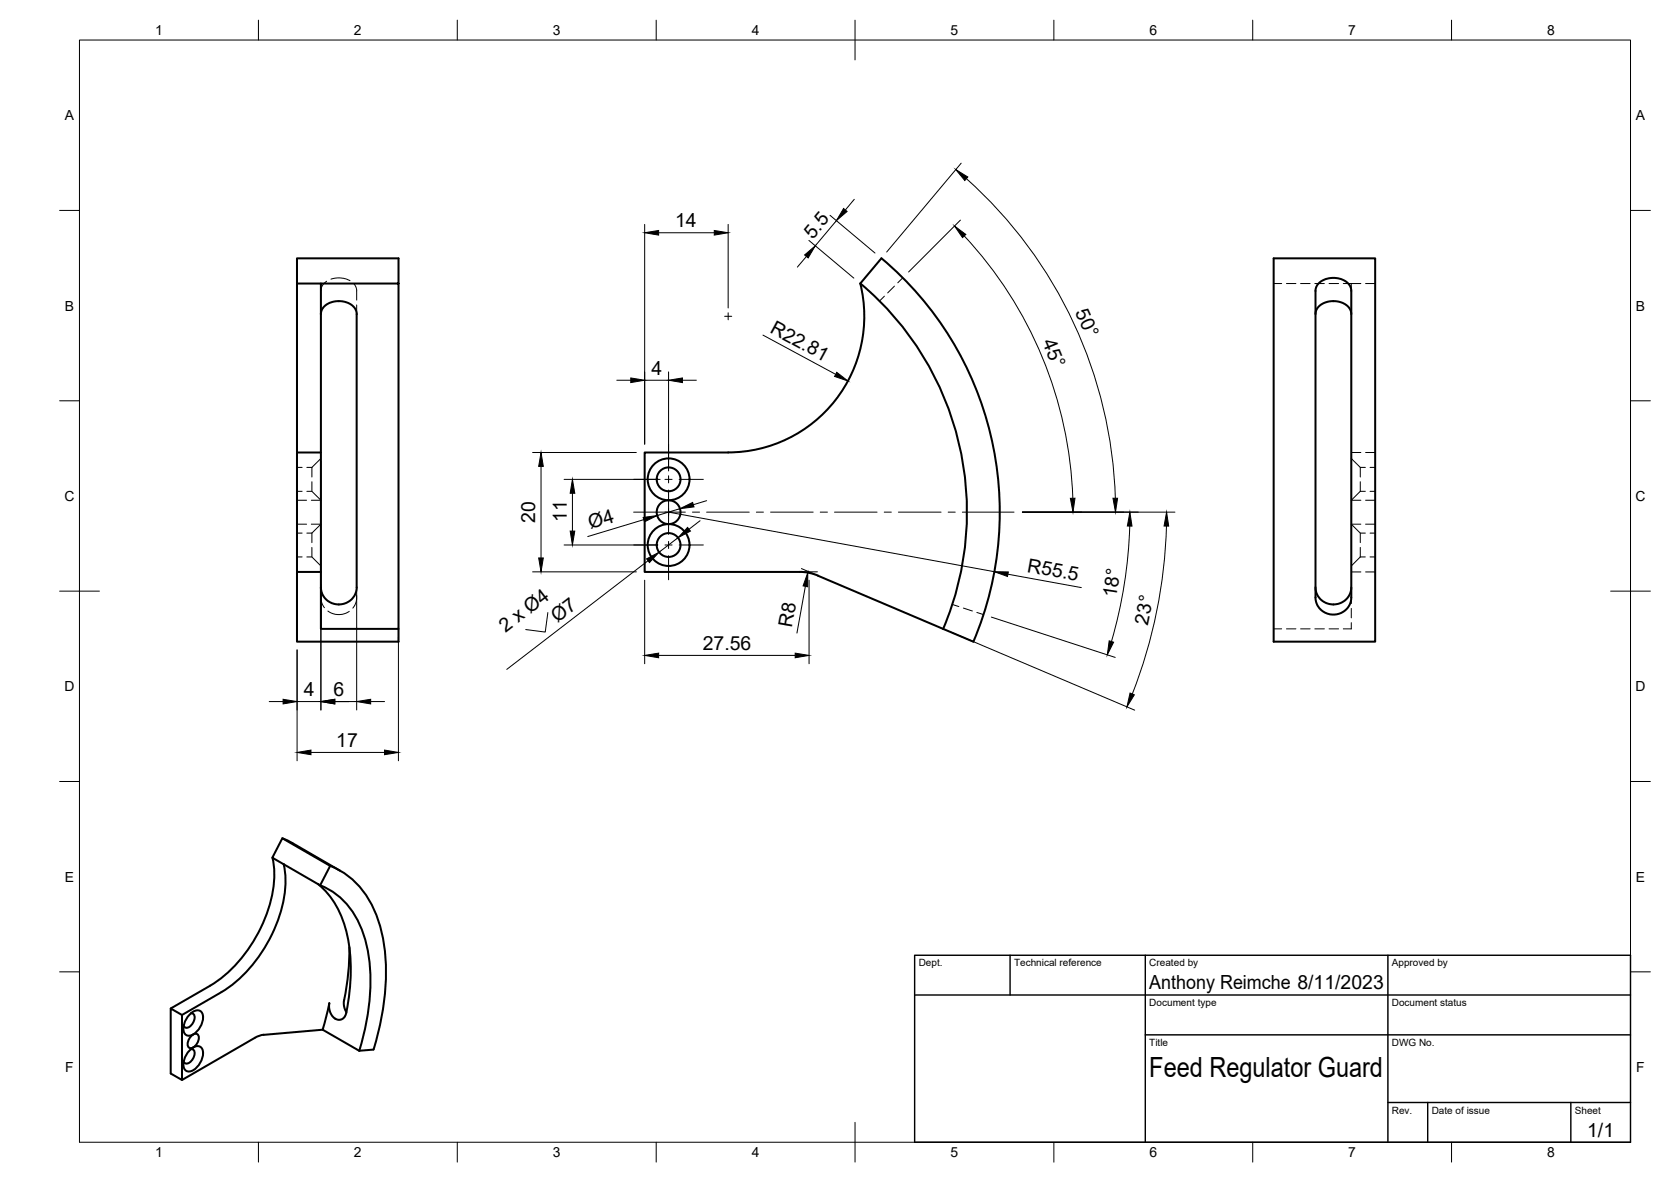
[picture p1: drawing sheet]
<svg xmlns="http://www.w3.org/2000/svg" width="420mm" height="297mm" viewBox="0 0 420 297" stroke-linecap="round" stroke-linejoin="round" font-family="sans-serif">
<!-- layer: Visible -->
<g fill="none" stroke="#000" stroke-width=".51">
<path d="M74.7 71.3v42.4M80.7 79l.2-1.2 1-1.1 1.1-.6 1.8-.4 1.9 .1 1.4 .6 1.1 1.1 .5 1.2v69.2l-.4 1.5-1 1.3-1.4 .9-1.9 .3-1.6-.4-1.5-1-1-1.5-.2-1.4M80.7 71.3h-6v-6.4h25.5v6.4h-19.5v86.7h19.5v-86.7M216.3 71.3l5.3-6.4a83.3 83.3 0 0 1 23.2 96.3M216.3 71.2a34.2 34.2 0 0 1-33.2 42.5h-21v30h39.6l2 .3 2 .7M216.3 71.2a75 75 0 0 1 20.9 86.8M320.3 64.9h25.5v96.4h-25.5zM330.8 79l.2-1.2 .9-1.1 1.1-.6 1.8-.4 2 .1 1.5 .7 1 1 .5 1.5M331.5 71.3l.7-.6 1.3-.6 1.4-.3 1.5 .1 1.3 .4 1.1 .7 .6 .8 .4 1.1v77.5l-.5 1.6-1 1.3-1.1 .7-1.6 .4-1.8-.2-1.6-.9-1-1.2-.4-1.7v-77.5l.2-.8zM80.7 113.7h-6v30M80.7 143.7h-6v17.6h25.5v-3.3M205.7 144.7l39 16.6"/>
<path d="M330.8 147.6l.2 1.3 .9 1.6 1.5 1 1.6 .4 2-.3 1.5-.9 1-1.6 .3-1.5M68.5 215.5a28.4 28.4 0 0 1-3.6 19 33.9 33.9 0 0 1-12.1 13.2M71 210.7l2.5 1.2M71.3 217.2a28.4 28.4 0 0 1-3.6 19 33.9 33.9 0 0 1-12 13.1M73.5 211.9l12 6.9M83 217.6l-12-6.9-2.5 4.8 12 7M83 217.6l-2.5 4.9M83 217.6a21.1 21.1 0 0 1 12.1 13.6 49.9 49.9 0 0 1 .3 26.8l-1.5 5.7-3.6 .4M79.9 222.1a23.3 23.3 0 0 1 7.9 15.7 50.7 50.7 0 0 1-.7 16.7M80.5 222.5a19.3 19.3 0 0 1 11.2 13.1 47.5 47.5 0 0 1-.6 25.7l-.8 2.8M87.8 238l-.2 6.5-1.1 6.8M45.8 255.1l-2.9-1.7v16.4l2.9 1.6"/>
<path d="M47.5 255.1a2.29 2.29 0 0 1 3-.9 3.4 3.4 0 0 1-.4 4.2 3.1 3.1 0 0 1-3.1 1.8 2.29 2.29 0 0 1-.6-3.1zM48 254.7a1.04 1.04 0 0 1 .9 .5 1.04 1.04 0 0 1-.1 1.1l-.4 1a1.42 1.42 0 0 1-2 .8l-.2-.3M52.8 247.7l-9.9 5.7M55.6 249.4l-9.8 5.7v16.3l18.3-10.6 1.8-.7 15.2-1.3 9.2 5.3M82.8 252.1l-.1 1 .3 1.3 .6 1 .8 .7 .7 .2 1-.2 .6-.7 .4-.8M82.8 252.1l-1.7 6.6M86.5 251.4v1.5l.6 1.4M47.5 264.1a2.29 2.29 0 0 1 3-.9 3.4 3.4 0 0 1-.4 4.2 3.1 3.1 0 0 1-3.1 1.8 2.29 2.29 0 0 1-.6-3.1zM48 263.7a1.04 1.04 0 0 1 .9 .5 1.04 1.04 0 0 1-.1 1.1l-.4 1a1.42 1.42 0 0 1-2 .8l-.2-.3M48.2 260.2a1 1 0 0 1 1.4-.3 1 1 0 0 1 .4 1.3l-.4 1a1.63 1.63 0 0 1-2.2 1 2.4 2.4 0 0 1 .8-3z"/>
<circle cx="168.1" cy="120.5" r="5.3"/>
<circle cx="168.1" cy="137" r="5.3"/>
<circle cx="168.1" cy="137" r="3"/>
<circle cx="168.1" cy="120.5" r="3"/>
<circle cx="168.1" cy="128.7" r="3"/>
</g>
<!-- layer: Hidden -->
<g fill="none" stroke="#000" stroke-width=".25">
<path d="M82.1 70.7l-1 1-.4 1.4M83.2 70.2l2.3-.4 1.4 .3 1.1 .4M88.9 71.3l.8 1.4v2.7M89.7 76.6v2.4M222.4 74.4l-1.3 1.3M224.9 71.9l-1.7 1.7M227 69.8l-1.3 1.3M320.3 71.3h2M323.5 71.3h2.3M327 71.3h2.4M330.6 71.3h2.4M334.2 71.3h2.4"/>
<path d="M337.8 71.3h4.4M339.8 71.3v1.8M343.4 71.3h2.4M74.7 117.5h1.3M77.2 117.5h1.2M78.4 117.5v2.4M80.7 115.2l-2.3 2.3M339.8 115.2l2.2 2.3h1.3M339.8 113.7h2.4M342 117.5v2.4M343.4 113.7h2.4M344.5 117.5h1.3"/>
<path d="M74.7 134h1.3M74.7 140h1.3M74.7 123.5h1.3M74.7 125.7h2.4M74.7 131.7h2.4M77.2 140h1.2l2.3 2.2M77.2 123.5h1.2l2.3 2.2h-2.4M77.2 134h1.2M78.3 131.7h2.4l-2.3 2.3M78.4 137.6v2.4M78.4 134v2.4M78.4 121.1v2.4"/>
<path d="M342 134v2.4M342 137.6v2.4M342 121.1v2.4M342 140l-2.2 2.2M342 140h1.3M342 123.5l-2.2 2.2h2.4M342 123.5h1.3M342.2 131.7h-2.4l2.2 2.3h1.3M343.4 125.7h2.4M343.4 131.7h2.4M344.5 134h1.3M344.5 140h1.3"/>
<path d="M344.5 123.5h1.3M80.7 150.1l.1 1.2 .8 1.4M82.4 153.6l1.3 .6 1.2 .2 1.6-.1 1.3-.7M89.7 147.6v3.1l-.4 1.2-.6 .9M239.4 151.9l1.7 .5M242.2 152.8l2.3 .8M245.6 153.9l1.7 .5M320.3 158h2M323.5 158h2.3M327 158h2.4M330.6 158h2.4M334.2 158h2.4"/>
<path d="M339.8 152.9v2.4M339.8 150.1v1.6M339.8 156.5v1.5h-2M339.8 143.7h2.4M343.4 143.7h2.4"/>
</g>
<!-- layer: BORDER -->
<g fill="none" stroke="#000" stroke-width=".25">
<path d="M20 10.1h390v276.9h-390zM65 5.1v5M115 5.1v5M165 5.1v5M215 5.1v10M265 5.1v5M315 5.1v5M365 5.1v5M15 52.9h5M410 52.9h5M15 100.7h5M410 100.7h5"/>
<path d="M15 148.6h10M405 148.6h10M15 196.4h5M410 196.4h5M15 244.2h5M410 244.2h5M65 287v5M115 287v5M165 287v5M215 282.1v9.9M265 287v5M315 287v5"/>
<path d="M365 287v5"/>
</g>
<!-- layer: TITLEBLOCK -->
<path d="M230 240.1h180v46.9h-180zM230 250h180M254 240.1v9.9M288 240.1v46.9M349 240.1v46.9M288 260.1h122M349 277.1h61M359 277.1v9.9M395 277.1v9.9" fill="none" stroke="#000" stroke-width=".36"/>
<!-- layer: Smart Centers -->
<g fill="none" stroke="#000" stroke-width=".25">
<path d="M182.2 79.5h1.8M183.1 78.6v1.8M168.1 111.7v6.1M168.1 119.6v1.8M159.3 128.7h13M159.3 120.5h6.1M159.3 137h6.1M167.2 120.5h1.8M167.2 137h1.8M168.1 123.1v11.2M168.1 136.1v1.7M168.1 139.6v6.1"/>
<path d="M170.8 120.5h6M170.8 137h6M174.1 128.7h1.8M177.7 128.7h10.7M190.2 128.7h1.8M193.8 128.7h10.7M206.2 128.7h1.8M209.8 128.7h10.7M222.3 128.7h1.8M225.9 128.7h10.7M238.4 128.7h1.8M242 128.7h13"/>
</g>
<!-- layer: FD_Dimensions -->
<g fill="none" stroke="#000" stroke-width=".25">
<path d="M162.1 56.4v55.2M165.6 58.5h14M183.1 56.4v21M208.7 54.1l11.3 9.5M210.3 55.4l-5.3 6.4M214.8 50.1l-2.2 2.7M241.5 55.3l-13 13.1M241.7 41l-18.8 22.3M242.5 59.3a101.7 101.7 0 0 1 27.3 65.9M243 44.9a112.4 112.4 0 0 1 37.4 80.3M202.8 64.5l-2.3 2.6M203.4 60.4l11.3 9.5"/>
<path d="M155.1 95.6h3.5M162.1 95.6h6M168.1 93.5v24.8M171.6 95.6h3.5M191.8 84.2l18.3 9.9M80.7 115.8v62.6M133.9 113.7h26.1M136 117.2v23M141.8 137h23.3M141.8 120.5h24.2M143.9 124v9.5M161.9 130.6l-14.1 4.2"/>
<path d="M168.1 128.7l81.9 15M170.5 135.1l-4.8 3.7M171 127.8l-5.8 1.8M176 130.9l-2.8 2.1M177.7 125.8l-3.4 1M257.1 128.7h38.3M284.1 132.2a116 116 0 0 1-4.6 29M293.3 132.2a125.2 125.2 0 0 1-8.6 42.2M89.7 149.7v28.7M133.9 143.7h26.1M137.8 153.9l-.7 4.9-4.9-.6M162.1 145.8v21"/>
<path d="M162.9 140.9l-35.5 27.3M202.5 147.3l-2.1 11.8M203.4 145.8v21M239.1 158.8l46.2 19.7M249.3 155.1l31.1 10.1M253.4 144.3l18.5 3.4M67.7 176.3h3.5M74.7 163.3v27.9M74.7 176.3h15M93.2 176.3h3.5M100.2 160.1v31.1M165.6 164.7h34.3"/>
<path d="M78.2 189.1h18.5"/>
</g>
<g fill="#000" stroke="#000" stroke-width=".25">
<path d="M162.1 58.5l3.5-.6v1.2zM179.6 57.9l3.5 .6-3.5 .6zM212.1 52.4l.9 .7-2.7 2.3zM240 56.8l2.8 2.1-.8 .8zM240.3 42.6l3.1 1.9-.8 .9zM202.3 64.1l2.7-2.3-1.8 3zM158.6 95l3.5 .6-3.5 .5zM168.1 95.6l3.5-.6v1.1zM210.4 93.6l2.8 2.1-3.4-1.1zM136 113.7l.6 3.5h-1.2zM143.4 133.5h1.1l-.6 3.5zM143.9 120.5l.6 3.5h-1.1z"/>
<path d="M161.7 130l3.5-.4-3.1 1.5zM172.9 132.5l.7 1-3.1 1.6zM171 127.8l3.2-1.5 .3 1.1zM269.1 125.2h1.2l-.5 3.5zM279.8 125.2h1.2l-.5 3.5zM284.1 128.7l.5 3.5h-1.1zM293.3 128.7l.6 3.5h-1.2zM135.4 140.2h1.2l-.6 3.5zM162.6 140.4l3.1-1.6-2.4 2.6zM203.1 143.9v3.6l-1.2-.3zM250 143.7h3.5l-.2 1.2zM71.2 175.7l3.5 .6-3.5 .6z"/>
<path d="M80.7 176.3l3.5-.6v1.2zM89.7 176.3l3.5-.6v1.2zM162.1 164.7l3.5-.6v1.2zM199.9 164.1l3.5 .6-3.5 .6zM278.9 161l1.1 .4-1.6 3.2zM284.1 174.2l1.1 .4-1.8 3zM74.7 189.1l3.5-.6v1.2zM96.7 188.5l3.5 .6-3.5 .6z"/>
</g>
<!-- layer: Edge Extensions -->
<path d="M201 143.7h4.5M201.5 142.9l4.2 1.8" fill="none" stroke="#000" stroke-width=".25"/>
<text font-size="7" x="289" y="270.6">Feed Regulator Guard</text>
<g font-size="4.9">
<text x="169.7" y="57.1">14</text>
<text x="204.3" y="60.3" transform="rotate(-50 204.3 60.3)">5.5</text>
<text x="193.4" y="83.4" transform="rotate(28 193.4 83.4)">R22.81</text>
<text x="270.3" y="78.4" transform="rotate(65 270.3 78.4)">50°</text>
<text x="262" y="85.9" transform="rotate(67 262 85.9)">45°</text>
<text x="163.8" y="94.2">4</text>
<text x="134.6" y="131.4" transform="rotate(-90 134.6 131.4)">20</text>
<text x="142.5" y="131.2" transform="rotate(-90 142.5 131.2)">11</text>
<text x="148.5" y="133" transform="rotate(-17 148.5 133)">Ø4</text>
<text x="258.1" y="143.7" transform="rotate(10 258.1 143.7)">R55.5</text>
<text x="280.6" y="150.4" transform="rotate(-81 280.6 150.4)">18°</text>
<text x="127.1" y="159.1" transform="rotate(-38 127.1 159.1)">2 x Ø4</text>
<text x="140.1" y="156.5" transform="rotate(-38 140.1 156.5)">Ø7</text>
<text x="199.1" y="157.8" transform="rotate(-80 199.1 157.8)">R8</text>
<text x="288.6" y="157.2" transform="rotate(-78 288.6 157.2)">23°</text>
<text x="176.7" y="163.2">27.56</text>
<text x="76.4" y="174.9">4</text>
<text x="83.8" y="174.8">6</text>
<text x="84.6" y="187.7">17</text>
<text x="289" y="248.5">Anthony Reimche 8/11/2023</text>
<text x="399.1" y="285.7">1/1</text>
</g>
<g font-size="3.5">
<text x="39" y="8.8">1</text>
<text x="89" y="8.8">2</text>
<text x="139" y="8.8">3</text>
<text x="189" y="8.8">4</text>
<text x="239" y="8.8">5</text>
<text x="289" y="8.8">6</text>
<text x="339" y="8.8">7</text>
<text x="389" y="8.8">8</text>
<text x="16.3" y="30.2">A</text>
<text x="411.3" y="30.2">A</text>
<text x="16.3" y="78">B</text>
<text x="411.3" y="78">B</text>
<text x="16.2" y="125.9">C</text>
<text x="411.2" y="125.9">C</text>
<text x="16.2" y="173.7">D</text>
<text x="411.2" y="173.7">D</text>
<text x="16.3" y="221.6">E</text>
<text x="411.3" y="221.6">E</text>
<text x="16.4" y="269.4">F</text>
<text x="411.4" y="269.4">F</text>
<text x="39" y="290.8">1</text>
<text x="89" y="290.8">2</text>
<text x="139" y="290.8">3</text>
<text x="189" y="290.8">4</text>
<text x="239" y="290.8">5</text>
<text x="289" y="290.8">6</text>
<text x="339" y="290.8">7</text>
<text x="389" y="290.8">8</text>
</g>
<g font-size="2.5">
<text x="231" y="242.9">Dept.</text>
<text x="255" y="242.9">Technical reference</text>
<text x="289" y="242.9">Created by</text>
<text x="350" y="242.9">Approved by</text>
<text x="289" y="252.8">Document type</text>
<text x="350" y="252.8">Document status</text>
<text x="289" y="262.9">Title</text>
<text x="350" y="262.9">DWG No.</text>
<text x="350" y="279.9">Rev.</text>
<text x="360" y="279.9">Date of issue</text>
<text x="396" y="279.9">Sheet</text>
</g>
</svg>
